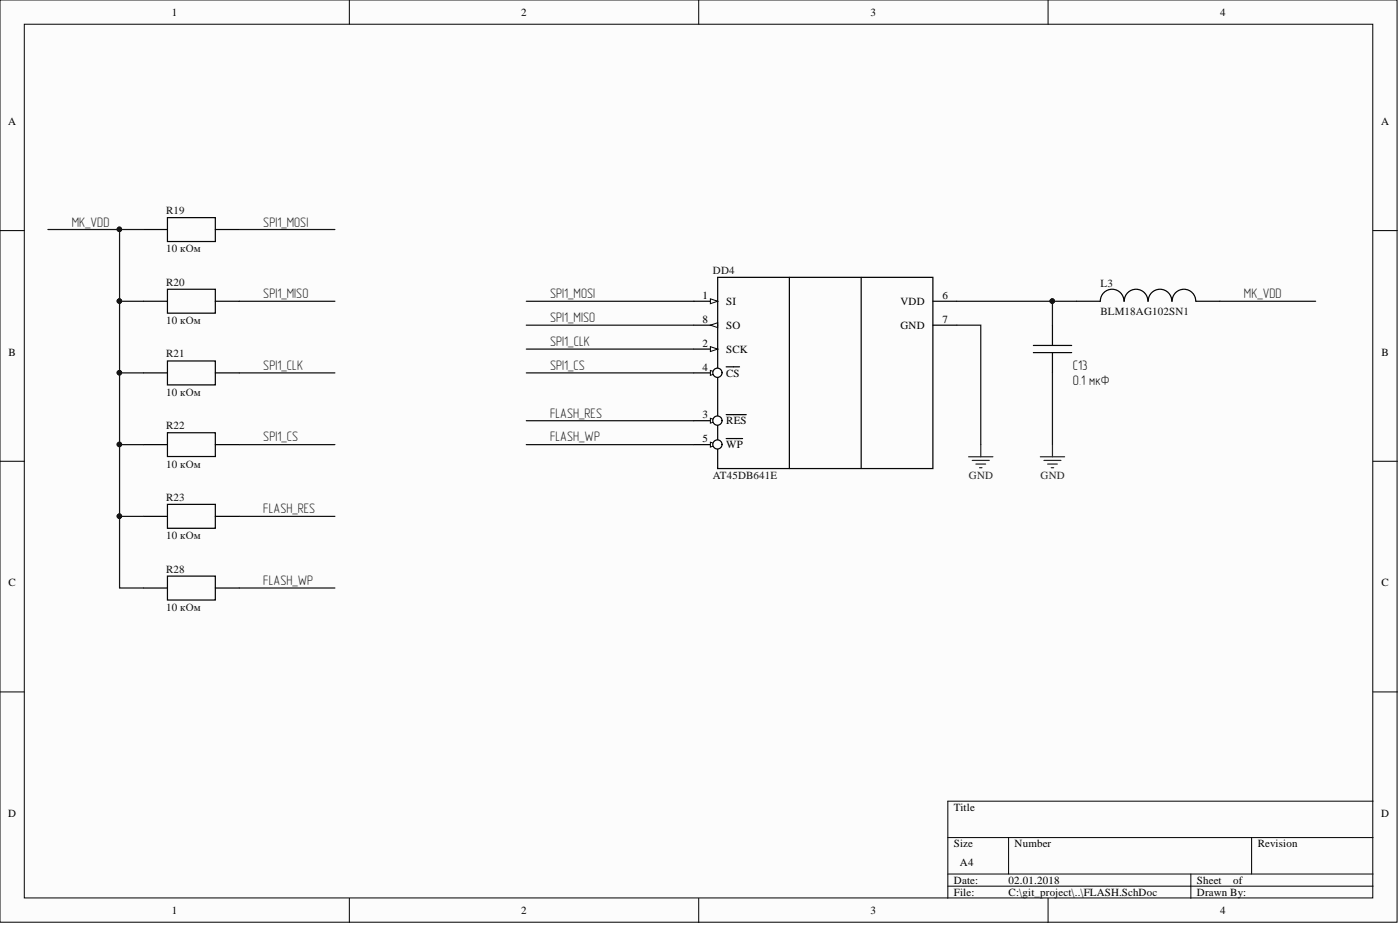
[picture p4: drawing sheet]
<svg xmlns="http://www.w3.org/2000/svg" width="292mm" height="193mm" viewBox="0 0 292 193" stroke-linecap="round" stroke-linejoin="round" font-family="sans-serif">
<g fill="#fcfcfc" stroke="#000" stroke-width=".21">
<path d="M0 0h291.5v192.4h-291.5z"/>
<path d="M5.1 5.1h281.3v182.2h-281.3z"/>
</g>
<g fill="none" stroke="#000" stroke-width=".21">
<path d="M72.9 0v5.1M145.8 0v5.1M218.7 0v5.1M0 48.1h5.1M286.5 48.1h5.1M0 96.2h5.1M286.5 96.2h5.1M0 144.3h5.1M286.5 144.3h5.1M197.8 174.7h88.7M210.4 174.7v7.6M261.1 174.7v7.6"/>
<path d="M286.5 167.1h-88.7v20.3M72.9 187.4v5.1M145.8 187.4v5.1M197.8 182.3h88.7M197.8 184.9h88.7M218.7 187.4v5.1M248.5 182.3v5.1"/>
</g>
<path d="M144.7 62.8h5" fill="none" stroke="#000" stroke-width=".25"/>
<path d="M148.2 62.3l1.5 .5-1.5 .6z" fill="#fcfcfc"/>
<path d="M148.2 62.3l1.5 .5-1.5 .6z" fill="none" stroke="#000" stroke-width=".21"/>
<path d="M144.7 72.8h5" fill="none" stroke="#000" stroke-width=".25"/>
<path d="M148.2 72.3l1.5 .5-1.5 .5z" fill="#fcfcfc"/>
<path d="M148.2 72.3l1.5 .5-1.5 .5z" fill="none" stroke="#000" stroke-width=".21"/>
<path d="M144.7 87.8h5" fill="none" stroke="#000" stroke-width=".25"/>
<path d="M148.2 87.3l1.5 .5-1.5 .5z" fill="#fcfcfc"/>
<path d="M148.2 87.3l1.5 .5-1.5 .5z" fill="none" stroke="#000" stroke-width=".21"/>
<path d="M144.7 77.8h5M151.5 86.5h4.2" fill="none" stroke="#000" stroke-width=".25"/>
<path d="M148.2 77.3l1.5 .5-1.5 .5z" fill="#fcfcfc"/>
<path d="M148.2 77.3l1.5 .5-1.5 .5z" fill="none" stroke="#000" stroke-width=".21"/>
<path d="M151.5 76.5h2.8M144.7 92.8h5" fill="none" stroke="#000" stroke-width=".25"/>
<path d="M148.2 92.3l1.5 .5-1.5 .5z" fill="#fcfcfc"/>
<path d="M148.2 92.3l1.5 .5-1.5 .5z" fill="none" stroke="#000" stroke-width=".21"/>
<path d="M144.7 67.8h5M194.6 62.8h5M194.6 67.8h5M151.5 91.5h3.4" fill="none" stroke="#000" stroke-width=".25"/>
<path d="M148.2 67.8l1.5-.5v1z" fill="#fcfcfc"/>
<path d="M148.2 67.8l1.5-.5v1z" fill="none" stroke="#000" stroke-width=".21"/>
<path d="M149.7 57.9h44.9v39.8h-44.9zM164.7 57.9v39.8M179.7 57.9v39.8" fill="none" stroke="#000" stroke-width=".25"/>
<g fill="#fefefe" stroke="#000" stroke-width=".25">
<circle cx="149.7" cy="87.7" r=".96"/>
<circle cx="149.7" cy="92.7" r=".96"/>
<circle cx="149.7" cy="77.8" r=".96"/>
</g>
<g fill="none" stroke="#000" stroke-width=".25">
<path d="M29.9 47.9h5M34.9 45.4h10v5h-10zM44.9 47.9h5M29.9 62.8h5M29.9 77.8h5M34.9 60.3h10v5h-10zM34.9 75.3h10v5h-10zM44.9 62.8h5M44.9 77.8h5M215.6 73.6h8M215.6 72.1h8M219.6 67.8v4.3"/>
<path d="M219.6 73.6v4.2M234.5 62.8a2.46 2.46 0 0 0-2.5-2.5 2.46 2.46 0 0 0-2.4 2.5h-5M239.5 62.8a2.46 2.46 0 0 0-2.5-2.5 2.46 2.46 0 0 0-2.4 2.5M244.5 62.8a2.46 2.46 0 0 0-2.5-2.5 2.46 2.46 0 0 0-2.4 2.5M249.5 62.8a2.46 2.46 0 0 0-2.5-2.5 2.46 2.46 0 0 0-2.4 2.5M249.6 62.8h4.9M29.9 92.8h5M34.9 90.3h10v4.9h-10zM44.9 92.8h5M29.9 107.7h5M34.9 105.2h10v5h-10zM44.9 107.7h5"/>
<path d="M29.9 122.7h5M34.9 120.2h10v5h-10zM44.9 122.7h5"/>
</g>
<path d="M202.1 95.3h5.1M202.9 96.1h3.5M203.6 96.8h2M204.4 97.6h.5M204.6 92.8v2.5M217.1 95.3h5M217.8 96.1h3.6M218.6 96.8h2M219.3 97.6h.5M219.6 92.8v2.5" fill="none" stroke="#262626" stroke-width=".25"/>
<g fill="none" stroke="#0e0e0e" stroke-width=".25">
<path d="M10 47.9h14.9v14.9h5M24.9 47.9h5M49.9 47.9h20M24.9 62.8v15h5M24.9 77.8v15h5M49.9 62.8h20M49.9 77.8h20M109.8 62.8h34.9M109.8 67.8h34.9M109.8 72.8h34.9M109.8 77.8h34.9M199.6 62.8h20v5"/>
<path d="M199.6 67.8h5v25M219.6 77.8v15M219.6 62.8h5M254.5 62.8h20M24.9 92.8v14.9h5M49.9 92.8h20M109.8 87.8h34.9M109.8 92.8h34.9M24.9 107.7v15h5M49.9 107.7h20M49.9 122.7h20"/>
</g>
<g fill="#0e0e0e" stroke="#0e0e0e" stroke-width=".21">
<circle cx="219.5" cy="62.8" r=".47"/>
<circle cx="24.9" cy="62.8" r=".47"/>
<circle cx="24.9" cy="77.8" r=".47"/>
<circle cx="24.9" cy="92.7" r=".47"/>
<circle cx="24.9" cy="107.7" r=".47"/>
<circle cx="24.9" cy="47.8" r=".47"/>
</g>
<g font-size="2.9" fill="#262626">
<text x="15" y="47.3">MK_VDD</text>
<text x="54.9" y="47.3">SPI1_MOSI</text>
<text x="54.9" y="62.2">SPI1_MISO</text>
<text x="114.8" y="62.2">SPI1_MOSI</text>
<text x="259.5" y="62.2">MK_VDD</text>
<text x="114.8" y="67.2">SPI1_MISO</text>
<text x="54.9" y="77.1">SPI1_CLK</text>
<text x="114.8" y="72.2">SPI1_CLK</text>
<text x="114.8" y="77.1">SPI1_CS</text>
<text x="114.8" y="87.1">FLASH_RES</text>
<text x="54.9" y="92.1">SPI1_CS</text>
<text x="114.8" y="92.1">FLASH_WP</text>
<text x="54.9" y="107.1">FLASH_RES</text>
<text x="54.9" y="122.1">FLASH_WP</text>
</g>
<g font-size="2.9" fill="#0e0e0e">
<text x="223.9" y="77.2">C13</text>
<text x="223.9" y="80.3">0.1 мкФ</text>
</g>
<g font-size="2.3">
<text x="35.8" y="3.3">1</text>
<text x="108.8" y="3.3">2</text>
<text x="181.6" y="3.3">3</text>
<text x="254.5" y="3.3">4</text>
<text x="1.7" y="26.1">A</text>
<text x="288.2" y="26.1">A</text>
<text x="146.5" y="62.4">1</text>
<text x="151.5" y="63.6">SI</text>
<text x="187.9" y="63.6">VDD</text>
<text x="196.7" y="62.4">6</text>
<text x="146.5" y="67.4">8</text>
<text x="151.5" y="68.6">SO</text>
<text x="187.9" y="68.6">GND</text>
<text x="196.7" y="67.4">7</text>
<text x="1.8" y="74.2">B</text>
<text x="146.5" y="72.3">2</text>
<text x="146.5" y="77.3">4</text>
<text x="151.5" y="73.6">SCK</text>
<text x="288.3" y="74.2">B</text>
<text x="151.5" y="78.6">CS</text>
<text x="146.5" y="87.3">3</text>
<text x="151.5" y="88.5">RES</text>
<text x="146.5" y="92.3">5</text>
<text x="151.5" y="93.5">WP</text>
<text x="1.8" y="122.3">C</text>
<text x="288.3" y="122.3">C</text>
<text x="1.7" y="170.4">D</text>
<text x="199" y="169.2">Title</text>
<text x="288.2" y="170.4">D</text>
<text x="199" y="176.8">Size</text>
<text x="211.7" y="176.8">Number</text>
<text x="262.4" y="176.8">Revision</text>
<text x="199" y="184.4">Date:</text>
<text x="200.3" y="180.6">A4</text>
<text x="210.4" y="184.4">02.01.2018</text>
<text x="249.7" y="184.4">Sheet</text>
<text x="257.3" y="184.4">of</text>
<text x="35.8" y="190.7">1</text>
<text x="108.8" y="190.7">2</text>
<text x="181.6" y="190.7">3</text>
<text x="199" y="186.9">File:</text>
<text x="210.4" y="186.9">C:\git_project\..\FLASH.SchDoc</text>
<text x="249.7" y="186.9">Drawn By:</text>
<text x="254.5" y="190.7">4</text>
</g>
<g font-size="2.3" fill="#0e0e0e">
<text x="34.6" y="44.6">R19</text>
<text x="34.6" y="52.7">10 кОм</text>
<text x="34.6" y="59.6">R20</text>
<text x="148.7" y="57.1">DD4</text>
<text x="229.6" y="59.8">L3</text>
<text x="229.6" y="65.7">BLM18AG102SN1</text>
<text x="34.6" y="67.6">10 кОм</text>
<text x="34.6" y="74.5">R21</text>
<text x="34.6" y="82.6">10 кОм</text>
<text x="34.6" y="89.6">R22</text>
<text x="34.6" y="97.6">10 кОм</text>
<text x="148.7" y="100">AT45DB641E</text>
<text x="34.6" y="104.5">R23</text>
<text x="34.6" y="112.5">10 кОм</text>
<text x="34.6" y="119.4">R28</text>
<text x="34.6" y="127.5">10 кОм</text>
</g>
<g font-size="2.3" fill="#262626">
<text x="202.2" y="99.9">GND</text>
<text x="217.1" y="99.9">GND</text>
</g>
</svg>
